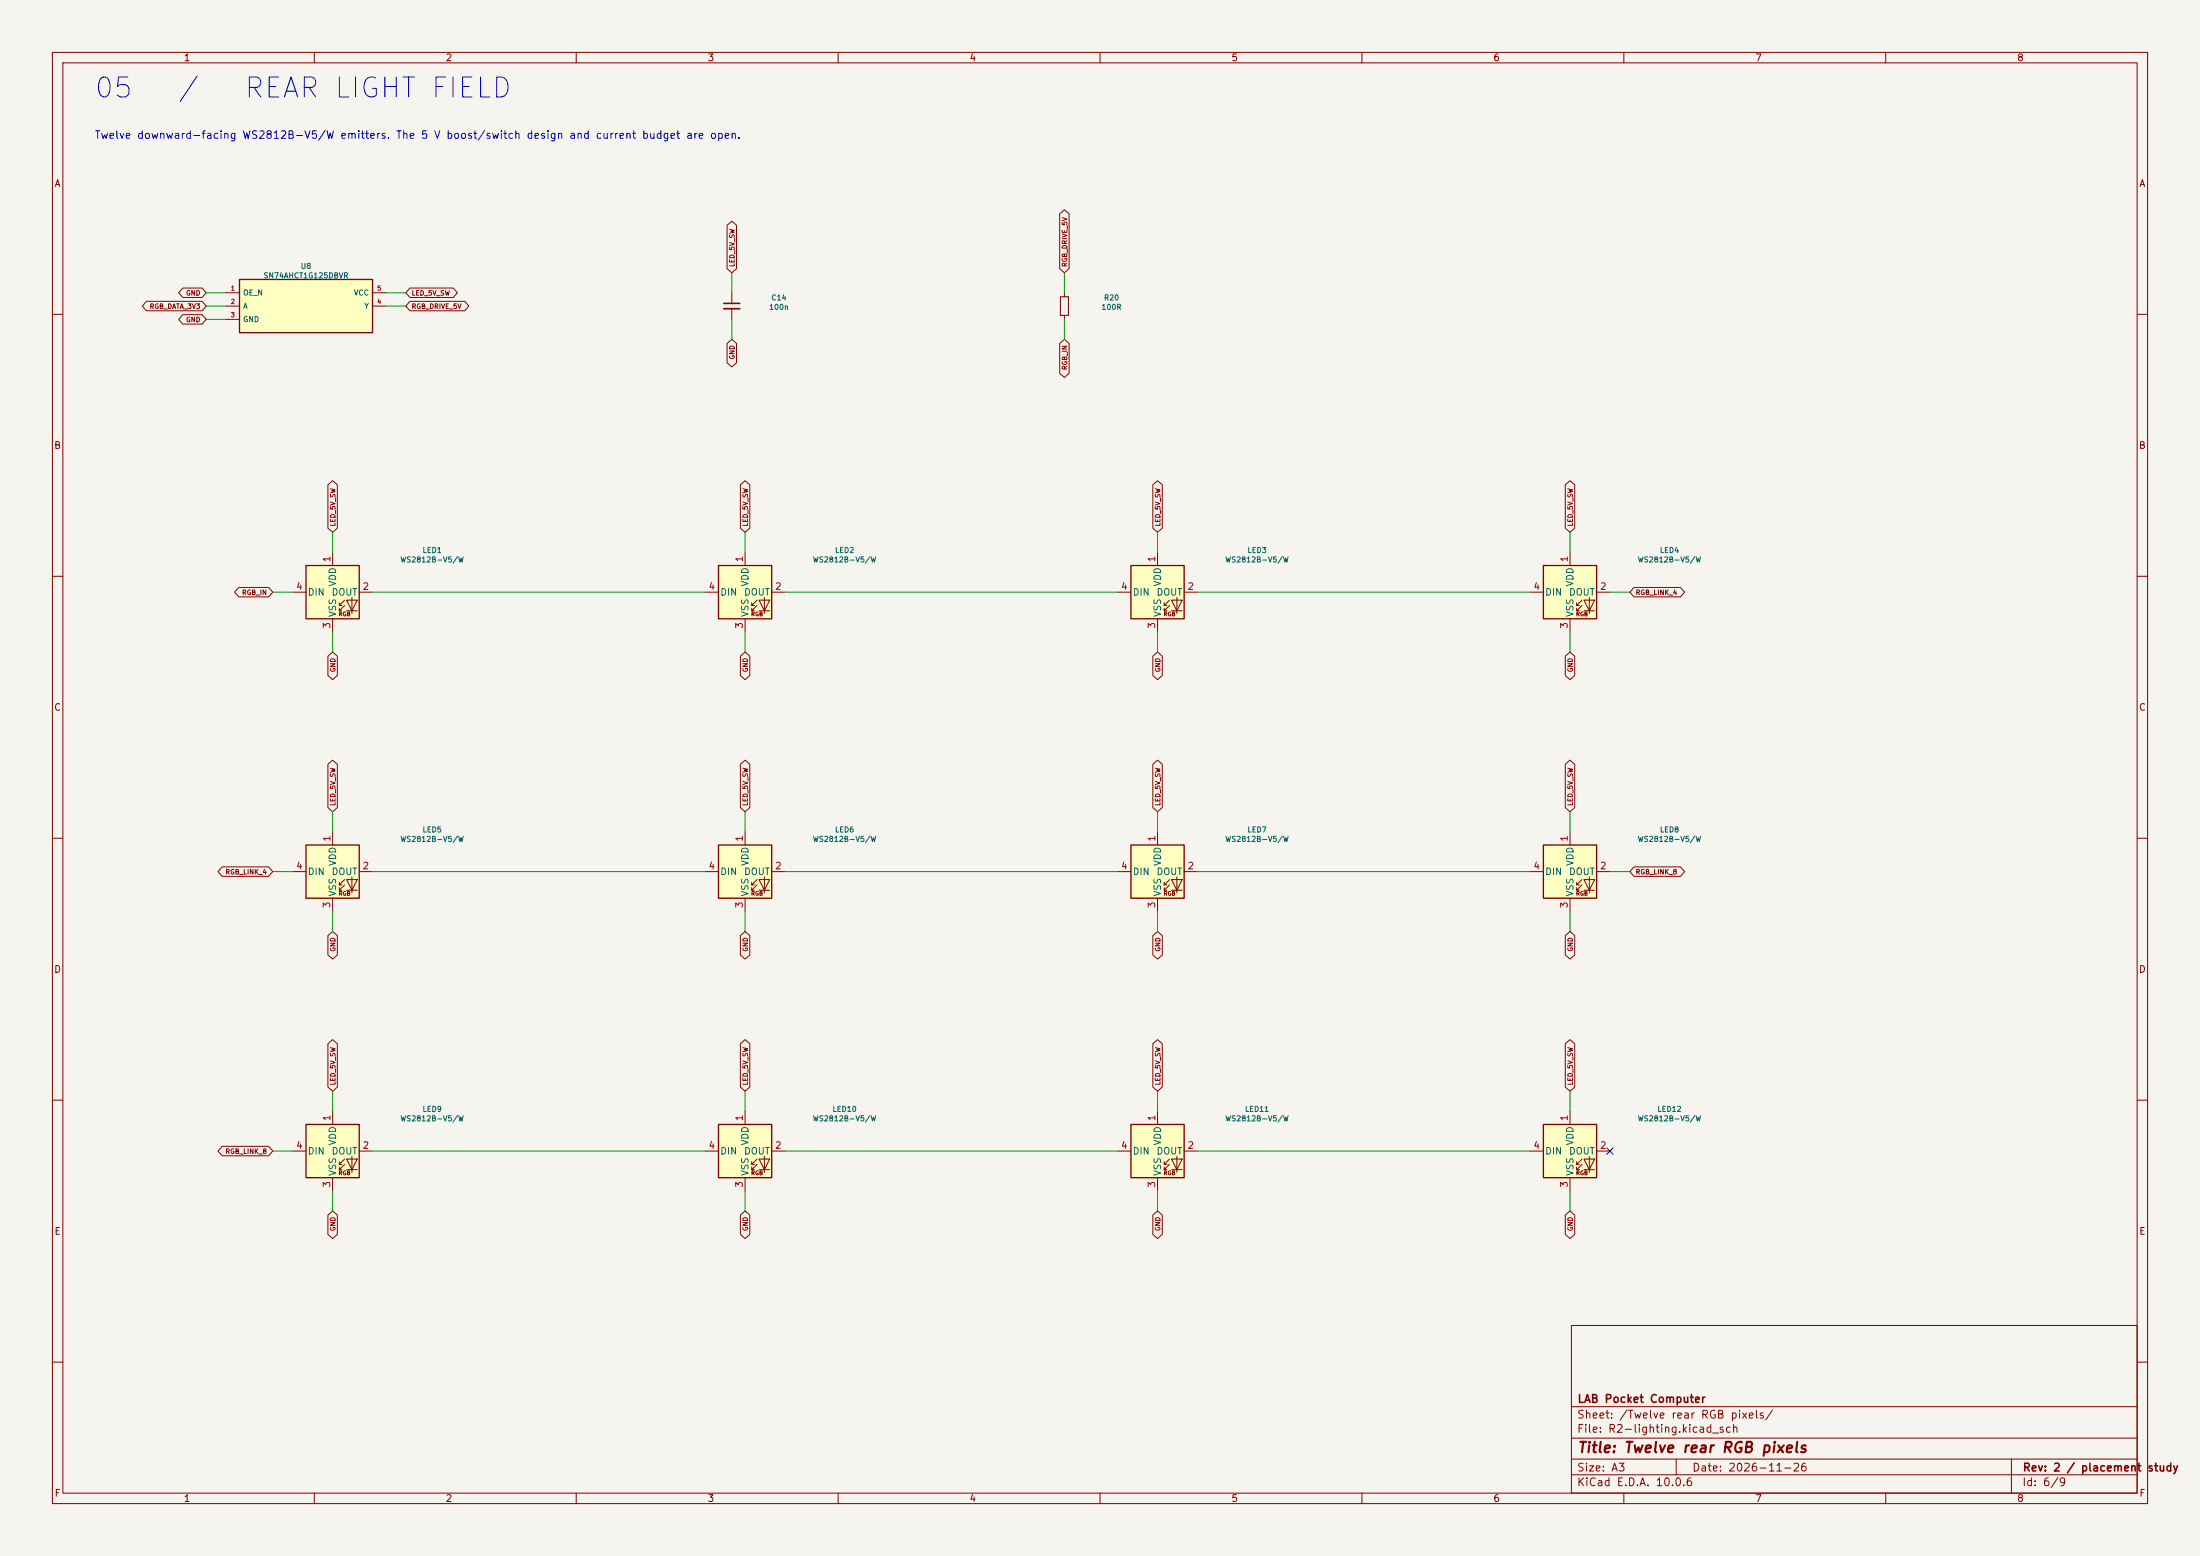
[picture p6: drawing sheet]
(kicad_sch (version 20260101) (generator eeschema) (paper "A3") (title_block (title "Twelve rear RGB pixels") (date "2026-11-26") (rev "2 / placement study") (company "LAB Pocket Computer")) (lib_symbols (symbol "LAB:AHCT1G125" (pin_names (offset 0.6)) (in_bom yes) (on_board yes)
(property "Reference" "U" (at 0 8.08 0) (effects (font (size 1 1)) ))
(property "Value" "AHCT1G125" (at 0 6.58 0) (effects (font (size 1 1)) ))
(symbol "AHCT1G125_0_1" (rectangle (start -12.7 5.08) (end 12.7 -5.08) (stroke (width 0.254) (type default)) (fill (type background))))
(symbol "AHCT1G125_1_1"
(pin input line (at -15.24 2.54 0) (length 2.54) (name "OE_N" (effects (font (size 1 1)) )) (number "1" (effects (font (size 0.85 0.85)) )))
(pin input line (at -15.24 0 0) (length 2.54) (name "A" (effects (font (size 1 1)) )) (number "2" (effects (font (size 0.85 0.85)) )))
(pin power_in line (at -15.24 -2.54 0) (length 2.54) (name "GND" (effects (font (size 1 1)) )) (number "3" (effects (font (size 0.85 0.85)) )))
(pin power_in line (at 15.24 2.54 180) (length 2.54) (name "VCC" (effects (font (size 1 1)) )) (number "5" (effects (font (size 0.85 0.85)) )))
(pin tri_state line (at 15.24 0 180) (length 2.54) (name "Y" (effects (font (size 1 1)) )) (number "4" (effects (font (size 0.85 0.85)) )))))
(symbol "Device:C_Small"
  (pin_numbers (hide yes))
  (pin_names
   (offset 0.254) (hide yes))
  (exclude_from_sim no)
  (in_bom yes)
  (on_board yes)
  (in_pos_files yes)
  (duplicate_pin_numbers_are_jumpers no)
  (property "Reference" "C" (at 0.254 1.778 0) (show_name no) (do_not_autoplace no) (effects (font (size 1.27 1.27)) (justify left)))
  (property "Value" "C_Small" (at 0.254 -2.032 0) (show_name no) (do_not_autoplace no) (effects (font (size 1.27 1.27)) (justify left)))
  (property "Footprint" "" (at 0 0 0) (show_name no) (do_not_autoplace no) (hide yes) (effects (font (size 1.27 1.27))))
  (property "Datasheet" "" (at 0 0 0) (show_name no) (do_not_autoplace no) (hide yes) (effects (font (size 1.27 1.27))))
  (property "Description" "Unpolarized capacitor, small symbol" (at 0 0 0) (show_name no) (do_not_autoplace no) (hide yes) (effects (font (size 1.27 1.27))))
  (symbol "C_Small_0_1"
   (polyline (pts (xy -1.524 0.508) (xy 1.524 0.508)) (stroke (width 0.3048) (type default)) (fill (type none)))
   (polyline (pts (xy -1.524 -0.508) (xy 1.524 -0.508)) (stroke (width 0.3302) (type default)) (fill (type none))))
  (symbol "C_Small_1_1"
   (pin passive line (at 0 2.54 270) (length 2.032) (name "" (effects (font (size 1.27 1.27)))) (number "1" (effects (font (size 1.27 1.27)))))
   (pin passive line (at 0 -2.54 90) (length 2.032) (name "" (effects (font (size 1.27 1.27)))) (number "2" (effects (font (size 1.27 1.27))))))
  (embedded_fonts no))
(symbol "Device:R_Small"
  (pin_numbers (hide yes))
  (pin_names
   (offset 0.254) (hide yes))
  (exclude_from_sim no)
  (in_bom yes)
  (on_board yes)
  (in_pos_files yes)
  (duplicate_pin_numbers_are_jumpers no)
  (property "Reference" "R" (at 0 0 90) (show_name no) (do_not_autoplace no) (effects (font (size 1.016 1.016))))
  (property "Value" "R_Small" (at 1.778 0 90) (show_name no) (do_not_autoplace no) (effects (font (size 1.27 1.27))))
  (property "Footprint" "" (at 0 0 0) (show_name no) (do_not_autoplace no) (hide yes) (effects (font (size 1.27 1.27))))
  (property "Datasheet" "" (at 0 0 0) (show_name no) (do_not_autoplace no) (hide yes) (effects (font (size 1.27 1.27))))
  (property "Description" "Resistor, small symbol" (at 0 0 0) (show_name no) (do_not_autoplace no) (hide yes) (effects (font (size 1.27 1.27))))
  (symbol "R_Small_0_1"
   (rectangle (start -0.762 1.778) (end 0.762 -1.778) (stroke (width 0.2032) (type default)) (fill (type none))))
  (symbol "R_Small_1_1"
   (pin passive line (at 0 2.54 270) (length 0.762) (name "" (effects (font (size 1.27 1.27)))) (number "1" (effects (font (size 1.27 1.27)))))
   (pin passive line (at 0 -2.54 90) (length 0.762) (name "" (effects (font (size 1.27 1.27)))) (number "2" (effects (font (size 1.27 1.27))))))
  (embedded_fonts no))
(symbol "LED:WS2812B"
  (pin_names
   (offset 0.254))
  (exclude_from_sim no)
  (in_bom yes)
  (on_board yes)
  (in_pos_files yes)
  (duplicate_pin_numbers_are_jumpers no)
  (property "Reference" "D" (at 5.08 5.715 0) (show_name no) (do_not_autoplace no) (effects (font (size 1.27 1.27)) (justify right bottom)))
  (property "Value" "WS2812B" (at 1.27 -5.715 0) (show_name no) (do_not_autoplace no) (effects (font (size 1.27 1.27)) (justify left top)))
  (property "Footprint" "LED_SMD:LED_WS2812B_PLCC4_5.0x5.0mm_P3.2mm" (at 1.27 -7.62 0) (show_name no) (do_not_autoplace no) (hide yes) (effects (font (size 1.27 1.27)) (justify left top)))
  (property "Datasheet" "https://cdn-shop.adafruit.com/datasheets/WS2812B.pdf" (at 2.54 -9.525 0) (show_name no) (do_not_autoplace no) (hide yes) (effects (font (size 1.27 1.27)) (justify left top)))
  (property "Description" "RGB LED with integrated controller" (at 0 0 0) (show_name no) (do_not_autoplace no) (hide yes) (effects (font (size 1.27 1.27))))
  (symbol "WS2812B_0_0"
   (text "RGB" (at 2.286 -4.191 0) (effects (font (size 0.762 0.762)))))
  (symbol "WS2812B_0_1"
   (polyline (pts (xy 1.27 -2.54) (xy 1.778 -2.54)) (stroke (width 0) (type default)) (fill (type none)))
   (polyline (pts (xy 1.27 -3.556) (xy 1.778 -3.556)) (stroke (width 0) (type default)) (fill (type none)))
   (polyline (pts (xy 2.286 -1.524) (xy 1.27 -2.54) (xy 1.27 -2.032)) (stroke (width 0) (type default)) (fill (type none)))
   (polyline (pts (xy 2.286 -2.54) (xy 1.27 -3.556) (xy 1.27 -3.048)) (stroke (width 0) (type default)) (fill (type none)))
   (polyline (pts (xy 3.683 -1.016) (xy 3.683 -3.556) (xy 3.683 -4.064)) (stroke (width 0) (type default)) (fill (type none)))
   (polyline (pts (xy 4.699 -1.524) (xy 2.667 -1.524) (xy 3.683 -3.556) (xy 4.699 -1.524)) (stroke (width 0) (type default)) (fill (type none)))
   (polyline (pts (xy 4.699 -3.556) (xy 2.667 -3.556)) (stroke (width 0) (type default)) (fill (type none)))
   (rectangle (start 5.08 5.08) (end -5.08 -5.08) (stroke (width 0.254) (type default)) (fill (type background))))
  (symbol "WS2812B_1_1"
   (pin power_in line (at 0 7.62 270) (length 2.54) (name "VDD" (effects (font (size 1.27 1.27)))) (number "1" (effects (font (size 1.27 1.27)))))
   (pin output line (at 7.62 0 180) (length 2.54) (name "DOUT" (effects (font (size 1.27 1.27)))) (number "2" (effects (font (size 1.27 1.27)))))
   (pin power_in line (at 0 -7.62 90) (length 2.54) (name "VSS" (effects (font (size 1.27 1.27)))) (number "3" (effects (font (size 1.27 1.27)))))
   (pin input line (at -7.62 0 0) (length 2.54) (name "DIN" (effects (font (size 1.27 1.27)))) (number "4" (effects (font (size 1.27 1.27))))))
  (embedded_fonts no)))
(text "05   /   REAR LIGHT FIELD" (at 18 17 0) (effects (font (size 3.8 3.8)) (justify left) ))
(text "Twelve downward-facing WS2812B-V5/W emitters. The 5 V boost/switch design and current budget are open." (at 18 26 0) (effects (font (size 1.45 1.45)) (justify left) ))
(symbol (lib_id "LAB:AHCT1G125") (at 58.42 58.42 0) (unit 1) (in_bom yes) (on_board yes) (property "Reference" "U8" (at 58.42 50.8 0) (effects (font (size 1 1)) ))(property "Value" "SN74AHCT1G125DBVR" (at 58.42 52.6 0) (effects (font (size 1 1)) ))(property "Footprint" "Package_TO_SOT_SMD:SOT-23-5" (at 58.42 58.42 0) (effects (font (size 1 1)) (hide yes)))(property "Datasheet" "${KIPRJMOD}/../datasheets/74AHCT1G125.pdf" (at 58.42 58.42 0) (effects (font (size 1 1)) (hide yes)))(property "MPN" "SN74AHCT1G125DBVR" (at 58.42 58.42 0) (effects (font (size 1 1)) (hide yes))))
(wire (pts (xy 43.18 55.88) (xy 39.37 55.88)) (stroke (width 0) (type default)))
(global_label "GND" (shape bidirectional) (at 39.37 55.88 180) (effects (font (size 0.9 0.9)) (justify right) ))
(wire (pts (xy 43.18 58.42) (xy 39.37 58.42)) (stroke (width 0) (type default)))
(global_label "RGB_DATA_3V3" (shape bidirectional) (at 39.37 58.42 180) (effects (font (size 0.9 0.9)) (justify right) ))
(wire (pts (xy 43.18 60.96) (xy 39.37 60.96)) (stroke (width 0) (type default)))
(global_label "GND" (shape bidirectional) (at 39.37 60.96 180) (effects (font (size 0.9 0.9)) (justify right) ))
(wire (pts (xy 73.66 55.88) (xy 77.47 55.88)) (stroke (width 0) (type default)))
(global_label "LED_5V_SW" (shape bidirectional) (at 77.47 55.88 0) (effects (font (size 0.9 0.9)) (justify left) ))
(wire (pts (xy 73.66 58.42) (xy 77.47 58.42)) (stroke (width 0) (type default)))
(global_label "RGB_DRIVE_5V" (shape bidirectional) (at 77.47 58.42 0) (effects (font (size 0.9 0.9)) (justify left) ))
(symbol (lib_id "Device:C_Small") (at 139.7 58.42 0) (unit 1) (in_bom yes) (on_board yes) (property "Reference" "C14" (at 148.7 56.82 0) (effects (font (size 1 1)) ))(property "Value" "100n" (at 148.7 58.62 0) (effects (font (size 1 1)) ))(property "Footprint" "Capacitor_SMD:C_0603_1608Metric" (at 139.7 58.42 0) (effects (font (size 1 1)) (hide yes)))(property "Datasheet" "${KIPRJMOD}/../datasheets/C0603C104K5RACTU.pdf" (at 139.7 58.42 0) (effects (font (size 1 1)) (hide yes)))(property "MPN" "C0603C104K5RACTU" (at 139.7 58.42 0) (effects (font (size 1 1)) (hide yes))))
(wire (pts (xy 139.7 55.88) (xy 139.7 52.07)) (stroke (width 0) (type default)))
(global_label "LED_5V_SW" (shape bidirectional) (at 139.7 52.07 90) (effects (font (size 0.9 0.9)) (justify left) ))
(wire (pts (xy 139.7 60.96) (xy 139.7 64.77)) (stroke (width 0) (type default)))
(global_label "GND" (shape bidirectional) (at 139.7 64.77 270) (effects (font (size 0.9 0.9)) (justify right) ))
(symbol (lib_id "Device:R_Small") (at 203.2 58.42 0) (unit 1) (in_bom yes) (on_board yes) (property "Reference" "R20" (at 212.2 56.82 0) (effects (font (size 1 1)) ))(property "Value" "100R" (at 212.2 58.62 0) (effects (font (size 1 1)) ))(property "Footprint" "Resistor_SMD:R_0603_1608Metric" (at 203.2 58.42 0) (effects (font (size 1 1)) (hide yes)))(property "Datasheet" "${KIPRJMOD}/../datasheets/CRCW0603.pdf" (at 203.2 58.42 0) (effects (font (size 1 1)) (hide yes)))(property "MPN" "CRCW0603100RFKEA" (at 203.2 58.42 0) (effects (font (size 1 1)) (hide yes))))
(wire (pts (xy 203.2 55.88) (xy 203.2 52.07)) (stroke (width 0) (type default)))
(global_label "RGB_DRIVE_5V" (shape bidirectional) (at 203.2 52.07 90) (effects (font (size 0.9 0.9)) (justify left) ))
(wire (pts (xy 203.2 60.96) (xy 203.2 64.77)) (stroke (width 0) (type default)))
(global_label "RGB_IN" (shape bidirectional) (at 203.2 64.77 270) (effects (font (size 0.9 0.9)) (justify right) ))
(symbol (lib_id "LED:WS2812B") (at 63.5 113.03 0) (unit 1) (in_bom yes) (on_board yes) (property "Reference" "LED1" (at 82.5 105.03 0) (effects (font (size 1 1)) ))(property "Value" "WS2812B-V5/W" (at 82.5 106.83 0) (effects (font (size 1 1)) ))(property "Footprint" "LED_SMD:LED_WS2812B_PLCC4_5.0x5.0mm_P3.2mm" (at 63.5 113.03 0) (effects (font (size 1 1)) (hide yes)))(property "Datasheet" "${KIPRJMOD}/../datasheets/WS2812B-V5-W.pdf" (at 63.5 113.03 0) (effects (font (size 1 1)) (hide yes)))(property "MPN" "WS2812B-V5/W" (at 63.5 113.03 0) (effects (font (size 1 1)) (hide yes))))
(wire (pts (xy 63.5 105.41) (xy 63.5 101.6)) (stroke (width 0) (type default)))
(global_label "LED_5V_SW" (shape bidirectional) (at 63.5 101.6 90) (effects (font (size 0.9 0.9)) (justify left) ))
(wire (pts (xy 63.5 120.65) (xy 63.5 124.46)) (stroke (width 0) (type default)))
(global_label "GND" (shape bidirectional) (at 63.5 124.46 270) (effects (font (size 0.9 0.9)) (justify right) ))
(wire (pts (xy 55.88 113.03) (xy 52.07 113.03)) (stroke (width 0) (type default)))
(global_label "RGB_IN" (shape bidirectional) (at 52.07 113.03 180) (effects (font (size 0.9 0.9)) (justify right) ))
(symbol (lib_id "LED:WS2812B") (at 142.24 113.03 0) (unit 1) (in_bom yes) (on_board yes) (property "Reference" "LED2" (at 161.24 105.03 0) (effects (font (size 1 1)) ))(property "Value" "WS2812B-V5/W" (at 161.24 106.83 0) (effects (font (size 1 1)) ))(property "Footprint" "LED_SMD:LED_WS2812B_PLCC4_5.0x5.0mm_P3.2mm" (at 142.24 113.03 0) (effects (font (size 1 1)) (hide yes)))(property "Datasheet" "${KIPRJMOD}/../datasheets/WS2812B-V5-W.pdf" (at 142.24 113.03 0) (effects (font (size 1 1)) (hide yes)))(property "MPN" "WS2812B-V5/W" (at 142.24 113.03 0) (effects (font (size 1 1)) (hide yes))))
(wire (pts (xy 142.24 105.41) (xy 142.24 101.6)) (stroke (width 0) (type default)))
(global_label "LED_5V_SW" (shape bidirectional) (at 142.24 101.6 90) (effects (font (size 0.9 0.9)) (justify left) ))
(wire (pts (xy 142.24 120.65) (xy 142.24 124.46)) (stroke (width 0) (type default)))
(global_label "GND" (shape bidirectional) (at 142.24 124.46 270) (effects (font (size 0.9 0.9)) (justify right) ))
(wire (pts (xy 71.12 113.03) (xy 134.62 113.03)) (stroke (width 0) (type default)))
(symbol (lib_id "LED:WS2812B") (at 220.98 113.03 0) (unit 1) (in_bom yes) (on_board yes) (property "Reference" "LED3" (at 239.98 105.03 0) (effects (font (size 1 1)) ))(property "Value" "WS2812B-V5/W" (at 239.98 106.83 0) (effects (font (size 1 1)) ))(property "Footprint" "LED_SMD:LED_WS2812B_PLCC4_5.0x5.0mm_P3.2mm" (at 220.98 113.03 0) (effects (font (size 1 1)) (hide yes)))(property "Datasheet" "${KIPRJMOD}/../datasheets/WS2812B-V5-W.pdf" (at 220.98 113.03 0) (effects (font (size 1 1)) (hide yes)))(property "MPN" "WS2812B-V5/W" (at 220.98 113.03 0) (effects (font (size 1 1)) (hide yes))))
(wire (pts (xy 220.98 105.41) (xy 220.98 101.6)) (stroke (width 0) (type default)))
(global_label "LED_5V_SW" (shape bidirectional) (at 220.98 101.6 90) (effects (font (size 0.9 0.9)) (justify left) ))
(wire (pts (xy 220.98 120.65) (xy 220.98 124.46)) (stroke (width 0) (type default)))
(global_label "GND" (shape bidirectional) (at 220.98 124.46 270) (effects (font (size 0.9 0.9)) (justify right) ))
(wire (pts (xy 149.86 113.03) (xy 213.36 113.03)) (stroke (width 0) (type default)))
(symbol (lib_id "LED:WS2812B") (at 299.72 113.03 0) (unit 1) (in_bom yes) (on_board yes) (property "Reference" "LED4" (at 318.72 105.03 0) (effects (font (size 1 1)) ))(property "Value" "WS2812B-V5/W" (at 318.72 106.83 0) (effects (font (size 1 1)) ))(property "Footprint" "LED_SMD:LED_WS2812B_PLCC4_5.0x5.0mm_P3.2mm" (at 299.72 113.03 0) (effects (font (size 1 1)) (hide yes)))(property "Datasheet" "${KIPRJMOD}/../datasheets/WS2812B-V5-W.pdf" (at 299.72 113.03 0) (effects (font (size 1 1)) (hide yes)))(property "MPN" "WS2812B-V5/W" (at 299.72 113.03 0) (effects (font (size 1 1)) (hide yes))))
(wire (pts (xy 299.72 105.41) (xy 299.72 101.6)) (stroke (width 0) (type default)))
(global_label "LED_5V_SW" (shape bidirectional) (at 299.72 101.6 90) (effects (font (size 0.9 0.9)) (justify left) ))
(wire (pts (xy 307.34 113.03) (xy 311.15 113.03)) (stroke (width 0) (type default)))
(global_label "RGB_LINK_4" (shape bidirectional) (at 311.15 113.03 0) (effects (font (size 0.9 0.9)) (justify left) ))
(wire (pts (xy 299.72 120.65) (xy 299.72 124.46)) (stroke (width 0) (type default)))
(global_label "GND" (shape bidirectional) (at 299.72 124.46 270) (effects (font (size 0.9 0.9)) (justify right) ))
(wire (pts (xy 228.6 113.03) (xy 292.1 113.03)) (stroke (width 0) (type default)))
(symbol (lib_id "LED:WS2812B") (at 63.5 166.37 0) (unit 1) (in_bom yes) (on_board yes) (property "Reference" "LED5" (at 82.5 158.37 0) (effects (font (size 1 1)) ))(property "Value" "WS2812B-V5/W" (at 82.5 160.17 0) (effects (font (size 1 1)) ))(property "Footprint" "LED_SMD:LED_WS2812B_PLCC4_5.0x5.0mm_P3.2mm" (at 63.5 166.37 0) (effects (font (size 1 1)) (hide yes)))(property "Datasheet" "${KIPRJMOD}/../datasheets/WS2812B-V5-W.pdf" (at 63.5 166.37 0) (effects (font (size 1 1)) (hide yes)))(property "MPN" "WS2812B-V5/W" (at 63.5 166.37 0) (effects (font (size 1 1)) (hide yes))))
(wire (pts (xy 63.5 158.75) (xy 63.5 154.94)) (stroke (width 0) (type default)))
(global_label "LED_5V_SW" (shape bidirectional) (at 63.5 154.94 90) (effects (font (size 0.9 0.9)) (justify left) ))
(wire (pts (xy 63.5 173.99) (xy 63.5 177.8)) (stroke (width 0) (type default)))
(global_label "GND" (shape bidirectional) (at 63.5 177.8 270) (effects (font (size 0.9 0.9)) (justify right) ))
(wire (pts (xy 55.88 166.37) (xy 52.07 166.37)) (stroke (width 0) (type default)))
(global_label "RGB_LINK_4" (shape bidirectional) (at 52.07 166.37 180) (effects (font (size 0.9 0.9)) (justify right) ))
(symbol (lib_id "LED:WS2812B") (at 142.24 166.37 0) (unit 1) (in_bom yes) (on_board yes) (property "Reference" "LED6" (at 161.24 158.37 0) (effects (font (size 1 1)) ))(property "Value" "WS2812B-V5/W" (at 161.24 160.17 0) (effects (font (size 1 1)) ))(property "Footprint" "LED_SMD:LED_WS2812B_PLCC4_5.0x5.0mm_P3.2mm" (at 142.24 166.37 0) (effects (font (size 1 1)) (hide yes)))(property "Datasheet" "${KIPRJMOD}/../datasheets/WS2812B-V5-W.pdf" (at 142.24 166.37 0) (effects (font (size 1 1)) (hide yes)))(property "MPN" "WS2812B-V5/W" (at 142.24 166.37 0) (effects (font (size 1 1)) (hide yes))))
(wire (pts (xy 142.24 158.75) (xy 142.24 154.94)) (stroke (width 0) (type default)))
(global_label "LED_5V_SW" (shape bidirectional) (at 142.24 154.94 90) (effects (font (size 0.9 0.9)) (justify left) ))
(wire (pts (xy 142.24 173.99) (xy 142.24 177.8)) (stroke (width 0) (type default)))
(global_label "GND" (shape bidirectional) (at 142.24 177.8 270) (effects (font (size 0.9 0.9)) (justify right) ))
(wire (pts (xy 71.12 166.37) (xy 134.62 166.37)) (stroke (width 0) (type default)))
(symbol (lib_id "LED:WS2812B") (at 220.98 166.37 0) (unit 1) (in_bom yes) (on_board yes) (property "Reference" "LED7" (at 239.98 158.37 0) (effects (font (size 1 1)) ))(property "Value" "WS2812B-V5/W" (at 239.98 160.17 0) (effects (font (size 1 1)) ))(property "Footprint" "LED_SMD:LED_WS2812B_PLCC4_5.0x5.0mm_P3.2mm" (at 220.98 166.37 0) (effects (font (size 1 1)) (hide yes)))(property "Datasheet" "${KIPRJMOD}/../datasheets/WS2812B-V5-W.pdf" (at 220.98 166.37 0) (effects (font (size 1 1)) (hide yes)))(property "MPN" "WS2812B-V5/W" (at 220.98 166.37 0) (effects (font (size 1 1)) (hide yes))))
(wire (pts (xy 220.98 158.75) (xy 220.98 154.94)) (stroke (width 0) (type default)))
(global_label "LED_5V_SW" (shape bidirectional) (at 220.98 154.94 90) (effects (font (size 0.9 0.9)) (justify left) ))
(wire (pts (xy 220.98 173.99) (xy 220.98 177.8)) (stroke (width 0) (type default)))
(global_label "GND" (shape bidirectional) (at 220.98 177.8 270) (effects (font (size 0.9 0.9)) (justify right) ))
(wire (pts (xy 149.86 166.37) (xy 213.36 166.37)) (stroke (width 0) (type default)))
(symbol (lib_id "LED:WS2812B") (at 299.72 166.37 0) (unit 1) (in_bom yes) (on_board yes) (property "Reference" "LED8" (at 318.72 158.37 0) (effects (font (size 1 1)) ))(property "Value" "WS2812B-V5/W" (at 318.72 160.17 0) (effects (font (size 1 1)) ))(property "Footprint" "LED_SMD:LED_WS2812B_PLCC4_5.0x5.0mm_P3.2mm" (at 299.72 166.37 0) (effects (font (size 1 1)) (hide yes)))(property "Datasheet" "${KIPRJMOD}/../datasheets/WS2812B-V5-W.pdf" (at 299.72 166.37 0) (effects (font (size 1 1)) (hide yes)))(property "MPN" "WS2812B-V5/W" (at 299.72 166.37 0) (effects (font (size 1 1)) (hide yes))))
(wire (pts (xy 299.72 158.75) (xy 299.72 154.94)) (stroke (width 0) (type default)))
(global_label "LED_5V_SW" (shape bidirectional) (at 299.72 154.94 90) (effects (font (size 0.9 0.9)) (justify left) ))
(wire (pts (xy 307.34 166.37) (xy 311.15 166.37)) (stroke (width 0) (type default)))
(global_label "RGB_LINK_8" (shape bidirectional) (at 311.15 166.37 0) (effects (font (size 0.9 0.9)) (justify left) ))
(wire (pts (xy 299.72 173.99) (xy 299.72 177.8)) (stroke (width 0) (type default)))
(global_label "GND" (shape bidirectional) (at 299.72 177.8 270) (effects (font (size 0.9 0.9)) (justify right) ))
(wire (pts (xy 228.6 166.37) (xy 292.1 166.37)) (stroke (width 0) (type default)))
(symbol (lib_id "LED:WS2812B") (at 63.5 219.71 0) (unit 1) (in_bom yes) (on_board yes) (property "Reference" "LED9" (at 82.5 211.71 0) (effects (font (size 1 1)) ))(property "Value" "WS2812B-V5/W" (at 82.5 213.51 0) (effects (font (size 1 1)) ))(property "Footprint" "LED_SMD:LED_WS2812B_PLCC4_5.0x5.0mm_P3.2mm" (at 63.5 219.71 0) (effects (font (size 1 1)) (hide yes)))(property "Datasheet" "${KIPRJMOD}/../datasheets/WS2812B-V5-W.pdf" (at 63.5 219.71 0) (effects (font (size 1 1)) (hide yes)))(property "MPN" "WS2812B-V5/W" (at 63.5 219.71 0) (effects (font (size 1 1)) (hide yes))))
(wire (pts (xy 63.5 212.09) (xy 63.5 208.28)) (stroke (width 0) (type default)))
(global_label "LED_5V_SW" (shape bidirectional) (at 63.5 208.28 90) (effects (font (size 0.9 0.9)) (justify left) ))
(wire (pts (xy 63.5 227.33) (xy 63.5 231.14)) (stroke (width 0) (type default)))
(global_label "GND" (shape bidirectional) (at 63.5 231.14 270) (effects (font (size 0.9 0.9)) (justify right) ))
(wire (pts (xy 55.88 219.71) (xy 52.07 219.71)) (stroke (width 0) (type default)))
(global_label "RGB_LINK_8" (shape bidirectional) (at 52.07 219.71 180) (effects (font (size 0.9 0.9)) (justify right) ))
(symbol (lib_id "LED:WS2812B") (at 142.24 219.71 0) (unit 1) (in_bom yes) (on_board yes) (property "Reference" "LED10" (at 161.24 211.71 0) (effects (font (size 1 1)) ))(property "Value" "WS2812B-V5/W" (at 161.24 213.51 0) (effects (font (size 1 1)) ))(property "Footprint" "LED_SMD:LED_WS2812B_PLCC4_5.0x5.0mm_P3.2mm" (at 142.24 219.71 0) (effects (font (size 1 1)) (hide yes)))(property "Datasheet" "${KIPRJMOD}/../datasheets/WS2812B-V5-W.pdf" (at 142.24 219.71 0) (effects (font (size 1 1)) (hide yes)))(property "MPN" "WS2812B-V5/W" (at 142.24 219.71 0) (effects (font (size 1 1)) (hide yes))))
(wire (pts (xy 142.24 212.09) (xy 142.24 208.28)) (stroke (width 0) (type default)))
(global_label "LED_5V_SW" (shape bidirectional) (at 142.24 208.28 90) (effects (font (size 0.9 0.9)) (justify left) ))
(wire (pts (xy 142.24 227.33) (xy 142.24 231.14)) (stroke (width 0) (type default)))
(global_label "GND" (shape bidirectional) (at 142.24 231.14 270) (effects (font (size 0.9 0.9)) (justify right) ))
(wire (pts (xy 71.12 219.71) (xy 134.62 219.71)) (stroke (width 0) (type default)))
(symbol (lib_id "LED:WS2812B") (at 220.98 219.71 0) (unit 1) (in_bom yes) (on_board yes) (property "Reference" "LED11" (at 239.98 211.71 0) (effects (font (size 1 1)) ))(property "Value" "WS2812B-V5/W" (at 239.98 213.51 0) (effects (font (size 1 1)) ))(property "Footprint" "LED_SMD:LED_WS2812B_PLCC4_5.0x5.0mm_P3.2mm" (at 220.98 219.71 0) (effects (font (size 1 1)) (hide yes)))(property "Datasheet" "${KIPRJMOD}/../datasheets/WS2812B-V5-W.pdf" (at 220.98 219.71 0) (effects (font (size 1 1)) (hide yes)))(property "MPN" "WS2812B-V5/W" (at 220.98 219.71 0) (effects (font (size 1 1)) (hide yes))))
(wire (pts (xy 220.98 212.09) (xy 220.98 208.28)) (stroke (width 0) (type default)))
(global_label "LED_5V_SW" (shape bidirectional) (at 220.98 208.28 90) (effects (font (size 0.9 0.9)) (justify left) ))
(wire (pts (xy 220.98 227.33) (xy 220.98 231.14)) (stroke (width 0) (type default)))
(global_label "GND" (shape bidirectional) (at 220.98 231.14 270) (effects (font (size 0.9 0.9)) (justify right) ))
(wire (pts (xy 149.86 219.71) (xy 213.36 219.71)) (stroke (width 0) (type default)))
(symbol (lib_id "LED:WS2812B") (at 299.72 219.71 0) (unit 1) (in_bom yes) (on_board yes) (property "Reference" "LED12" (at 318.72 211.71 0) (effects (font (size 1 1)) ))(property "Value" "WS2812B-V5/W" (at 318.72 213.51 0) (effects (font (size 1 1)) ))(property "Footprint" "LED_SMD:LED_WS2812B_PLCC4_5.0x5.0mm_P3.2mm" (at 299.72 219.71 0) (effects (font (size 1 1)) (hide yes)))(property "Datasheet" "${KIPRJMOD}/../datasheets/WS2812B-V5-W.pdf" (at 299.72 219.71 0) (effects (font (size 1 1)) (hide yes)))(property "MPN" "WS2812B-V5/W" (at 299.72 219.71 0) (effects (font (size 1 1)) (hide yes))))
(wire (pts (xy 299.72 212.09) (xy 299.72 208.28)) (stroke (width 0) (type default)))
(global_label "LED_5V_SW" (shape bidirectional) (at 299.72 208.28 90) (effects (font (size 0.9 0.9)) (justify left) ))
(no_connect (at 307.34 219.71))
(wire (pts (xy 299.72 227.33) (xy 299.72 231.14)) (stroke (width 0) (type default)))
(global_label "GND" (shape bidirectional) (at 299.72 231.14 270) (effects (font (size 0.9 0.9)) (justify right) ))
(wire (pts (xy 228.6 219.71) (xy 292.1 219.71)) (stroke (width 0) (type default)))
(embedded_fonts no))
